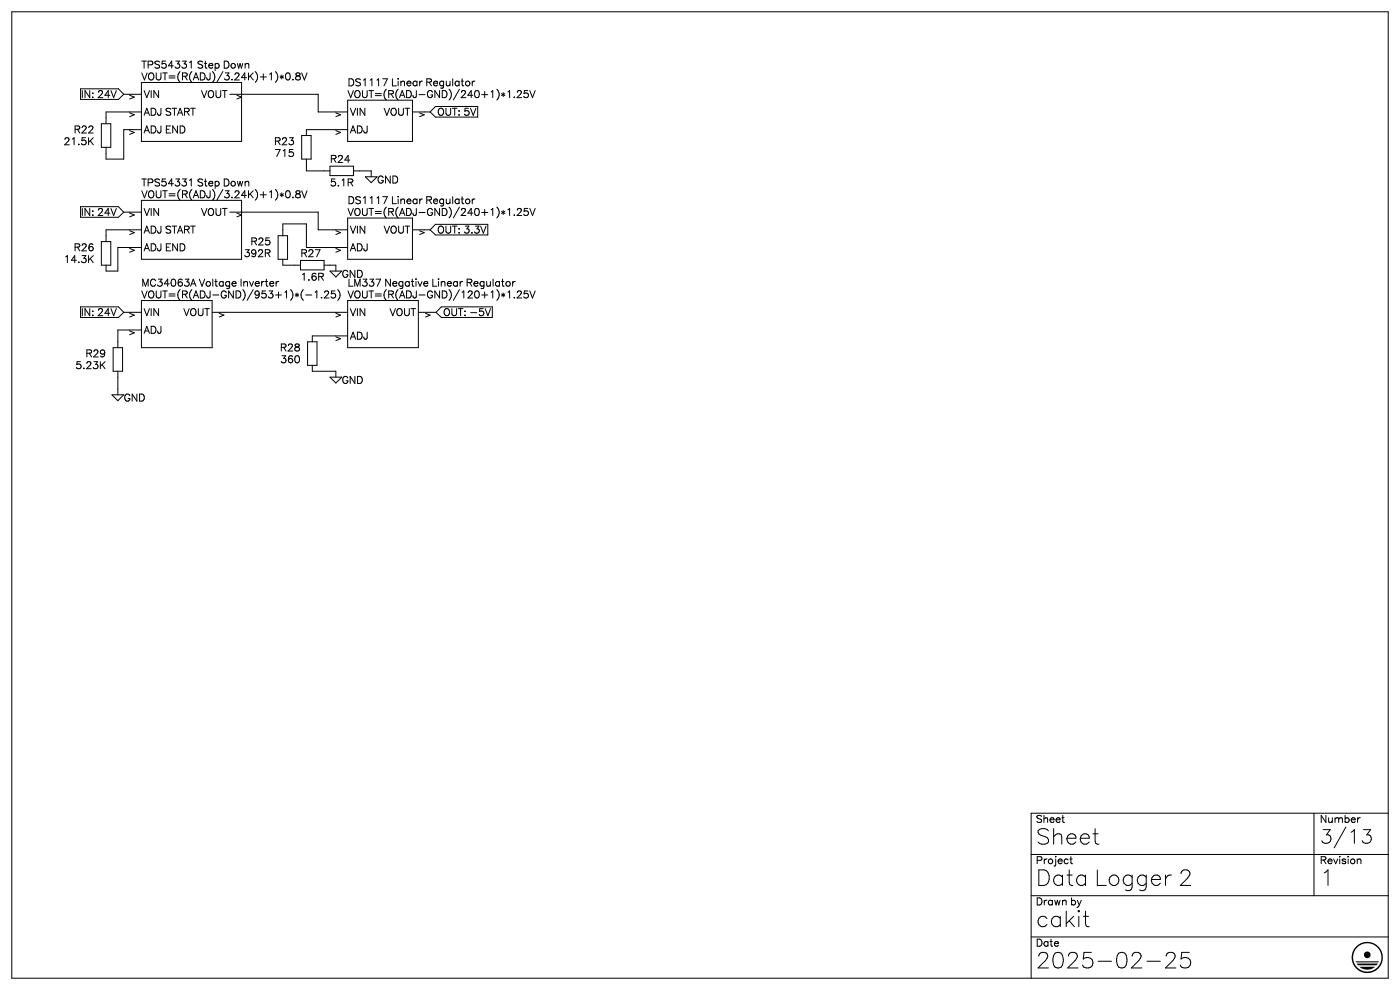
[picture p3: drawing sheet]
<svg xmlns="http://www.w3.org/2000/svg" width="2970mm" height="2100mm" viewBox="0 0 2970 2100" stroke-linecap="round" stroke-linejoin="round" font-family="sans-serif">
<g fill="none" stroke="#000" stroke-width="2.12">
<path d="M25 25h2920v2050h-2920zM300 175h212v125h-212zM171 188h80l11 12M262 200h38M262 200l-11 11h-80M275 202l10 4-10 4M488 200h187v38h63M502 202l10 4-10 4M738 213h137v87h-137zM275 239l10 5-10 3M300 238h-75v24M713 239l9 5-9 3"/>
<path d="M875 238h38M890 239l10 5-10 3M913 238l11 10h89M1013 226h-89l-11 12M215 262h20v50h-20zM275 277l10 4-10 4M300 275h-38v62h-37v-25M713 277l9 4-9 4M738 275h-88v12M640 287h20v50h-20zM650 337v26h50M700 352h50v20h-50z"/>
<path d="M750 363h37v12M775 375h25l-13 13zM171 438h80l11 12M300 425h212v125h-212zM262 450h38M262 450l-11 11h-80M275 452l10 4-10 4M488 450h187v37h63M502 452l10 4-10 4M738 462h137v88h-137zM1035 476h-111l-11 11M275 490l10 3-10 5"/>
<path d="M300 487h-75v25M590 500h20v50h-20zM600 500v-25h50v50h88M713 490l9 3-9 5M875 487h38M890 490l10 3-10 5M913 487l11 11h111M215 512h20v51h-20zM275 527l10 4-10 4M300 525h-50v50h-25v-12M713 527l9 4-9 4M600 550v13h38"/>
<path d="M638 552h49v20h-49zM687 563h26v12M700 575h25l-12 13zM300 637h150v100h-150zM738 637h150v100h-150zM171 651h80l11 11M1044 651h-108l-11 11M262 662h38M262 662l-11 11h-80M275 665l10 4-10 3M450 662h288M465 665l10 4-10 3"/>
<path d="M713 665l9 4-9 3M888 662h37M903 665l10 4-10 3M925 662l11 11h108M300 700h-50v37M275 702l10 4-10 4M713 714l9 4-9 4M738 713h-75v12M240 737h20v50h-20zM653 725h19v50h-19zM663 775v12h50v13M250 787v50"/>
<path d="M700 800h25l-12 13zM237 837h25l-12 13zM2787 1725v175M2945 1725h-757v350M2188 1812h757M2188 1900h757M2188 1987h757M2507 2020h16M2512 2031a11 11 0 0 1 14 11 11 11 0 0 1-14 11"/>
</g>
<g fill="#000">
<path d="M2877 2008a33 33 0 0 1 24-10v3a30 30 0 0 0-27 43 30 30 0 0 0 50 5 30 30 0 0 0-17-48h-6v-3a33 33 0 0 1 32 42 33 33 0 0 1-49 20 33 33 0 0 1-7-52zM2876 2039h49l-1 2h-47zM2884 2051h33a26 26 0 0 1-33 0zM2878 2044h45l-3 4h-39z"/>
<circle cx="2901" cy="2025" r="7"/>
</g>
<g font-size="52.8">
<text x="2197" y="1791">Sheet</text>
<text x="2197" y="1879">Data Logger 2</text>
<text x="2800" y="1879">1</text>
<text x="2197" y="1966">cakit</text>
<text x="2197" y="2054">2025-02-25</text>
</g>
<text font-size="46.4" x="2800" y="1789">3/13</text>
<g font-size="24">
<text x="300" y="145">TPS54331 Step Down</text>
<text x="300" y="170">VOUT=(R(ADJ)/3.24K)+1)*0.8V</text>
<text x="738" y="182">DS1117 Linear Regulator</text>
<text x="160" y="207">IN: 24V</text>
<text x="305" y="207">VIN</text>
<text x="415" y="207">VOUT</text>
<text x="738" y="207">VOUT=(R(ADJ-GND)/240+1)*1.25V</text>
<text x="305" y="245">ADJ START</text>
<text x="742" y="245">VIN</text>
<text x="802" y="245">VOUT</text>
<text x="927" y="245">OUT: 5V</text>
<text x="153" y="282">R22</text>
<text x="305" y="282">ADJ END</text>
<text x="742" y="282">ADJ</text>
<text x="131" y="307">21.5K</text>
<text x="578" y="307">R23</text>
<text x="579" y="332">715</text>
<text x="700" y="345">R24</text>
<text x="800" y="389">GND</text>
<text x="300" y="395">TPS54331 Step Down</text>
<text x="700" y="395">5.1R</text>
<text x="300" y="420">VOUT=(R(ADJ)/3.24K)+1)*0.8V</text>
<text x="738" y="432">DS1117 Linear Regulator</text>
<text x="160" y="457">IN: 24V</text>
<text x="305" y="457">VIN</text>
<text x="415" y="457">VOUT</text>
<text x="738" y="457">VOUT=(R(ADJ-GND)/240+1)*1.25V</text>
<text x="305" y="495">ADJ START</text>
<text x="742" y="495">VIN</text>
<text x="802" y="495">VOUT</text>
<text x="927" y="495">OUT: 3.3V</text>
<text x="528" y="520">R25</text>
<text x="153" y="532">R26</text>
<text x="305" y="532">ADJ END</text>
<text x="742" y="532">ADJ</text>
<text x="513" y="545">392R</text>
<text x="638" y="545">R27</text>
<text x="131" y="557">14.3K</text>
<text x="725" y="589">GND</text>
<text x="638" y="595">1.6R</text>
<text x="300" y="608">MC34063A Voltage Inverter</text>
<text x="738" y="608">LM337 Negative Linear Regulator</text>
<text x="300" y="632">VOUT=(R(ADJ-GND)/953+1)*(-1.25) VOUT=(R(ADJ-GND)/120+1)*1.25V</text>
<text x="160" y="670">IN: 24V</text>
<text x="305" y="670">VIN</text>
<text x="377" y="670">VOUT</text>
<text x="742" y="670">VIN</text>
<text x="815" y="670">VOUT</text>
<text x="940" y="670">OUT: -5V</text>
<text x="305" y="707">ADJ</text>
<text x="742" y="720">ADJ</text>
<text x="590" y="745">R28</text>
<text x="178" y="757">R29</text>
<text x="592" y="770">360</text>
<text x="156" y="782">5.23K</text>
<text x="725" y="814">GND</text>
<text x="262" y="851">GND</text>
<text x="2197" y="1745">Sheet</text>
<text x="2800" y="1745">Number</text>
<text x="2197" y="1832">Project</text>
<text x="2800" y="1832">Revision</text>
<text x="2197" y="1920">Drawn by</text>
<text x="2197" y="2007">Date</text>
</g>
</svg>
